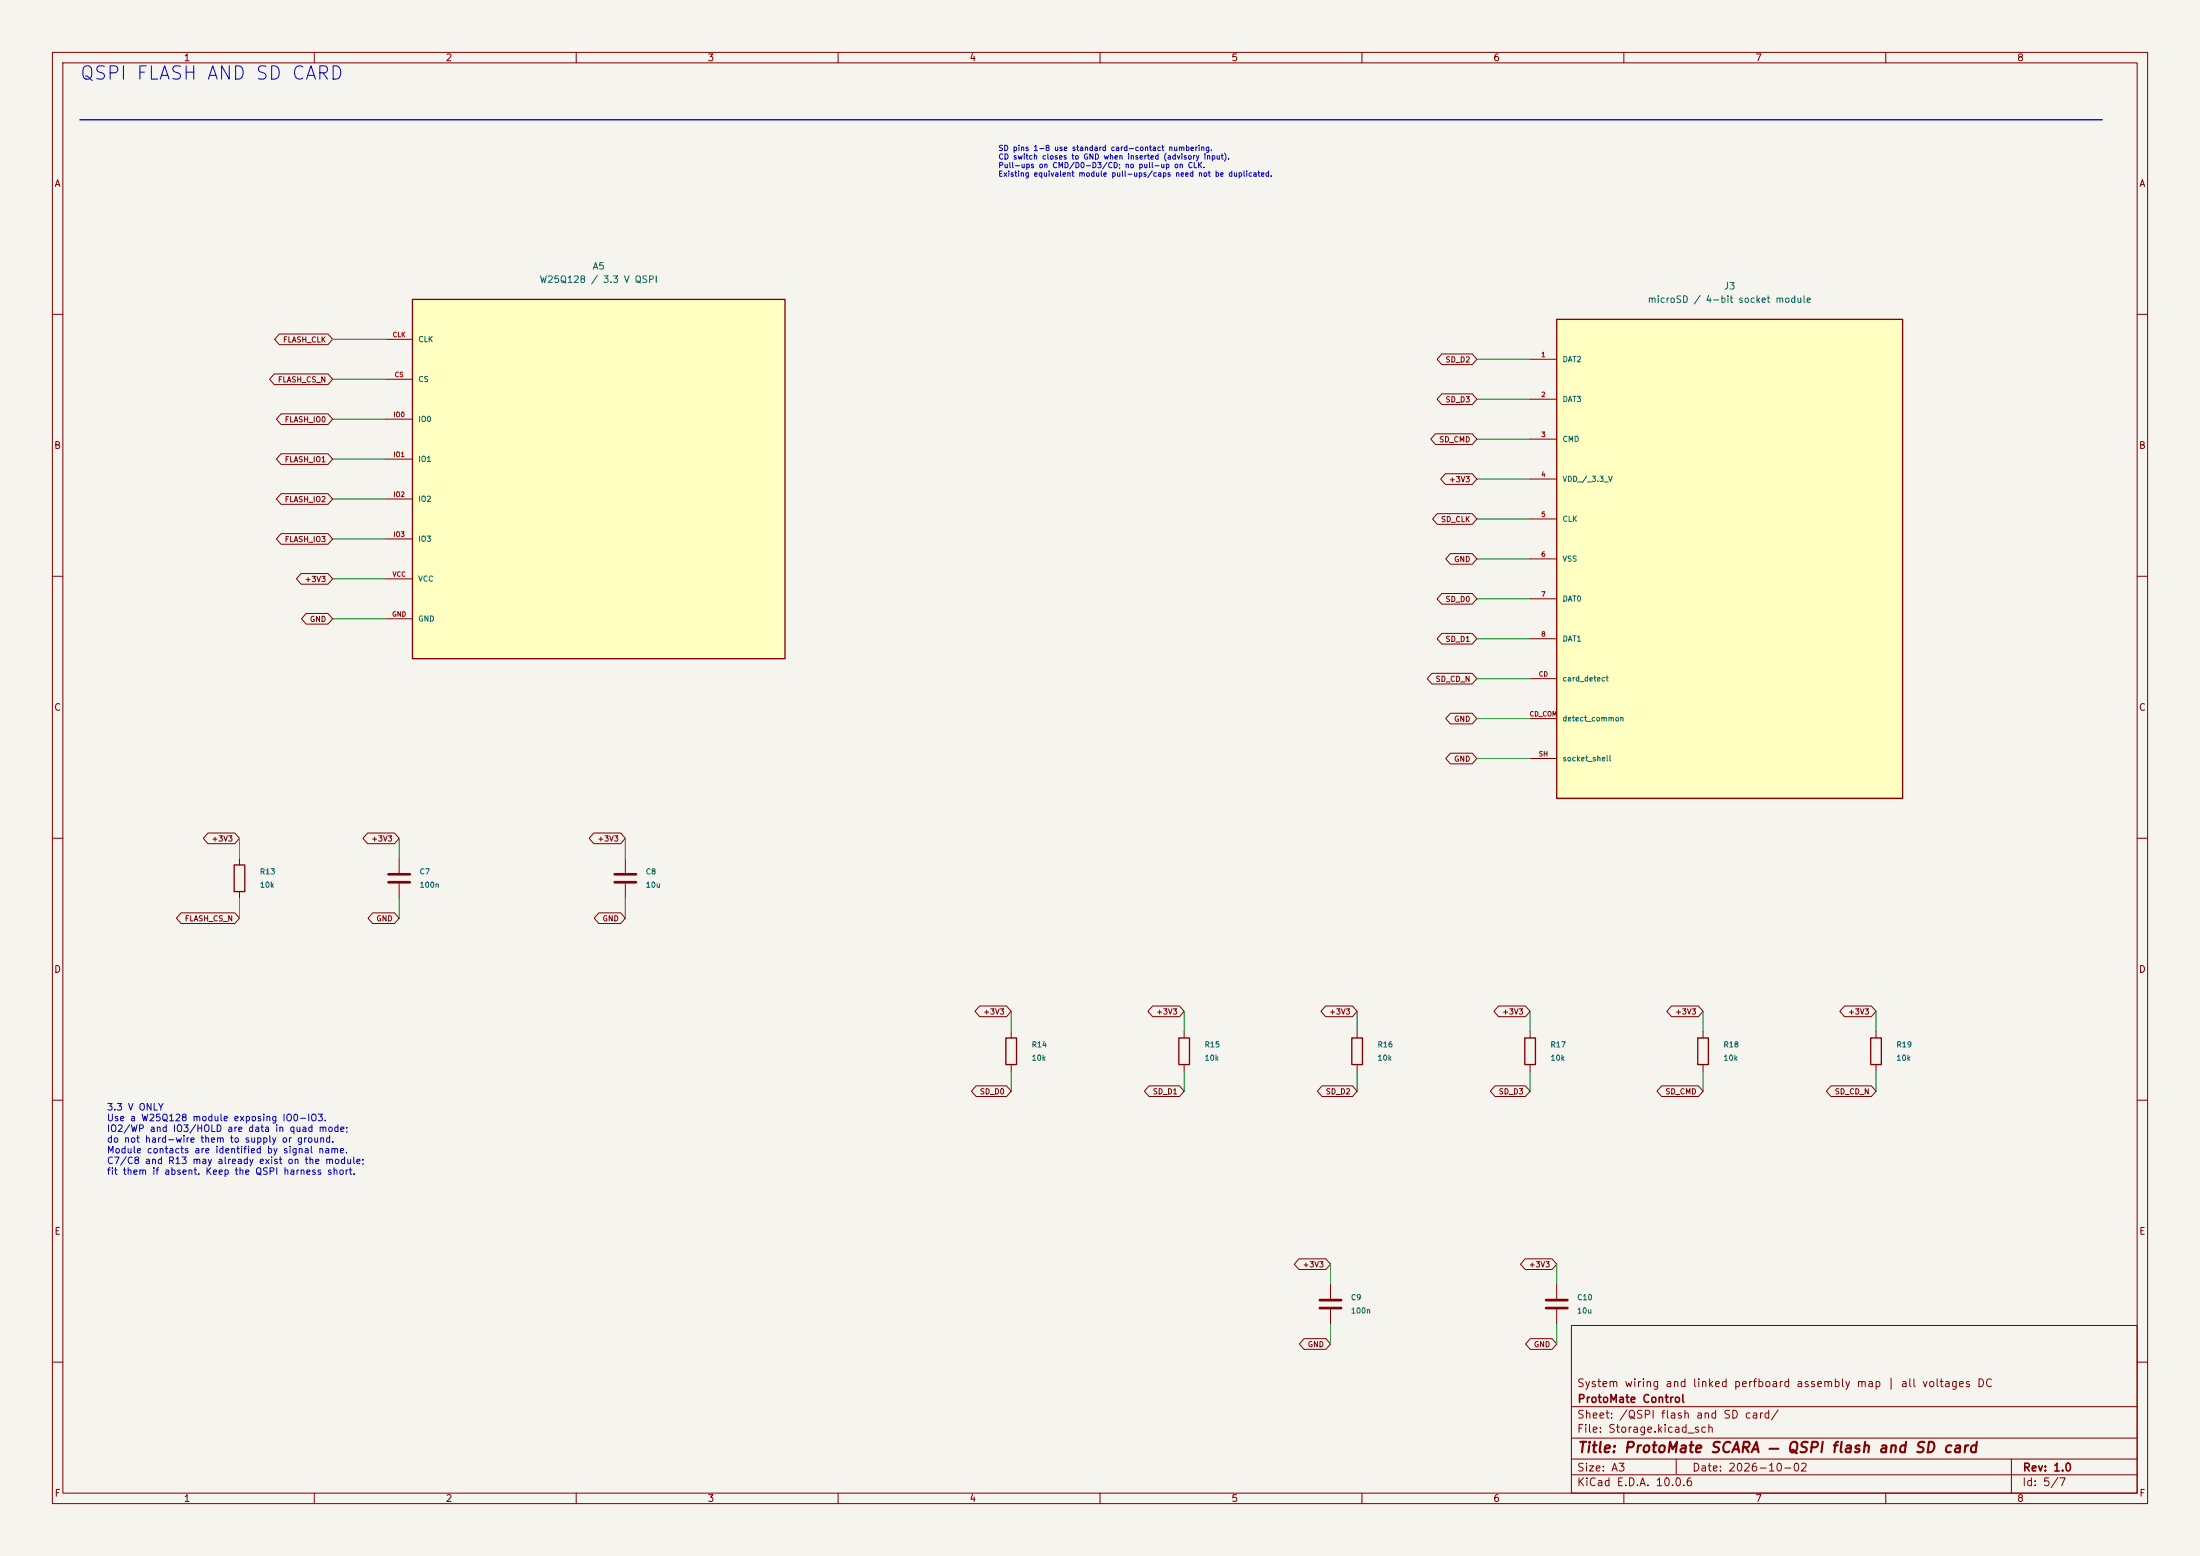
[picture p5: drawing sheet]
(kicad_sch (version 20250114) (generator "eeschema") (paper "A3") (title_block (title "ProtoMate SCARA — QSPI flash and SD card") (date "2026-10-02") (rev "1.0") (company "ProtoMate Control") (comment 1 "Wiring schematic | no PCB | all voltages DC"))
(lib_symbols
(symbol "ProtoMate:C"
  (pin_numbers (hide yes))
  (pin_names
   (offset 0.254))
  (exclude_from_sim no)
  (in_bom yes)
  (on_board yes)
  (in_pos_files yes)
  (duplicate_pin_numbers_are_jumpers no)
  (property "Reference" "C" (at 0.635 2.54 0) (show_name no) (do_not_autoplace no) (effects (font (size 1.27 1.27)) (justify left)))
  (property "Value" "C" (at 0.635 -2.54 0) (show_name no) (do_not_autoplace no) (effects (font (size 1.27 1.27)) (justify left)))
  (property "Footprint" "" (at 0.9652 -3.81 0) (show_name no) (do_not_autoplace no) (hide yes) (effects (font (size 1.27 1.27))))
  (property "Datasheet" "" (at 0 0 0) (show_name no) (do_not_autoplace no) (hide yes) (effects (font (size 1.27 1.27))))
  (property "Description" "Unpolarized capacitor" (at 0 0 0) (show_name no) (do_not_autoplace no) (hide yes) (effects (font (size 1.27 1.27))))
  (symbol "C_0_1"
   (polyline (pts (xy -2.032 0.762) (xy 2.032 0.762)) (stroke (width 0.508) (type default)) (fill (type none)))
   (polyline (pts (xy -2.032 -0.762) (xy 2.032 -0.762)) (stroke (width 0.508) (type default)) (fill (type none))))
  (symbol "C_1_1"
   (pin passive line (at 0 3.81 270) (length 2.794) (name "" (effects (font (size 1.27 1.27)))) (number "1" (effects (font (size 1.27 1.27)))))
   (pin passive line (at 0 -3.81 90) (length 2.794) (name "" (effects (font (size 1.27 1.27)))) (number "2" (effects (font (size 1.27 1.27))))))
  (embedded_fonts no))
(symbol "ProtoMate:Flash_Module" (pin_names (offset 1.016)) (exclude_from_sim no) (in_bom yes) (on_board no) (property "Reference" "U" (at 0 40.64 0) (effects (font (size 1.27 1.27))))(property "Value" "W25Q128 / 3.3 V QSPI module" (at 0 38.1 0) (effects (font (size 1.27 1.27))))(property "Footprint" "" (at 0 0 0) (effects (font (size 1.27 1.27)) (hide yes)))(property "Datasheet" "" (at 0 0 0) (effects (font (size 1.27 1.27)) (hide yes)))(property "Description" "Module contacts identified by signal. Use a 3.3 V W25Q128 variant with all four IO lines exposed, not a 1.8 V device or SPI-only breakout." (at 0 0 0) (effects (font (size 1.27 1.27)) (hide yes)))(symbol "Flash_Module_0_1" (rectangle (start -35.56 34.29) (end 35.56 -34.29) (stroke (width 0.254) (type default)) (fill (type background))))(symbol "Flash_Module_1_1" (pin input line (at -40.64 26.67 0) (length 5.08) (name "CLK" (effects (font (size 1.016 1.016)))) (number "CLK" (effects (font (size 0.889 0.889)))))(pin input line (at -40.64 19.05 0) (length 5.08) (name "CS" (effects (font (size 1.016 1.016)))) (number "CS" (effects (font (size 0.889 0.889)))))(pin bidirectional line (at -40.64 11.43 0) (length 5.08) (name "IO0" (effects (font (size 1.016 1.016)))) (number "IO0" (effects (font (size 0.889 0.889)))))(pin bidirectional line (at -40.64 3.81 0) (length 5.08) (name "IO1" (effects (font (size 1.016 1.016)))) (number "IO1" (effects (font (size 0.889 0.889)))))(pin bidirectional line (at -40.64 -3.81 0) (length 5.08) (name "IO2" (effects (font (size 1.016 1.016)))) (number "IO2" (effects (font (size 0.889 0.889)))))(pin bidirectional line (at -40.64 -11.43 0) (length 5.08) (name "IO3" (effects (font (size 1.016 1.016)))) (number "IO3" (effects (font (size 0.889 0.889)))))(pin power_in line (at -40.64 -19.05 0) (length 5.08) (name "VCC" (effects (font (size 1.016 1.016)))) (number "VCC" (effects (font (size 0.889 0.889)))))(pin passive line (at -40.64 -26.67 0) (length 5.08) (name "GND" (effects (font (size 1.016 1.016)))) (number "GND" (effects (font (size 0.889 0.889)))))))
(symbol "ProtoMate:R"
  (pin_numbers (hide yes))
  (pin_names
   (offset 0))
  (exclude_from_sim no)
  (in_bom yes)
  (on_board yes)
  (in_pos_files yes)
  (duplicate_pin_numbers_are_jumpers no)
  (property "Reference" "R" (at 2.032 0 90) (show_name no) (do_not_autoplace no) (effects (font (size 1.27 1.27))))
  (property "Value" "R" (at 0 0 90) (show_name no) (do_not_autoplace no) (effects (font (size 1.27 1.27))))
  (property "Footprint" "" (at -1.778 0 90) (show_name no) (do_not_autoplace no) (hide yes) (effects (font (size 1.27 1.27))))
  (property "Datasheet" "" (at 0 0 0) (show_name no) (do_not_autoplace no) (hide yes) (effects (font (size 1.27 1.27))))
  (property "Description" "Resistor" (at 0 0 0) (show_name no) (do_not_autoplace no) (hide yes) (effects (font (size 1.27 1.27))))
  (symbol "R_0_1"
   (rectangle (start -1.016 -2.54) (end 1.016 2.54) (stroke (width 0.254) (type default)) (fill (type none))))
  (symbol "R_1_1"
   (pin passive line (at 0 3.81 270) (length 1.27) (name "" (effects (font (size 1.27 1.27)))) (number "1" (effects (font (size 1.27 1.27)))))
   (pin passive line (at 0 -3.81 90) (length 1.27) (name "" (effects (font (size 1.27 1.27)))) (number "2" (effects (font (size 1.27 1.27))))))
  (embedded_fonts no))
(symbol "ProtoMate:SD_Module" (pin_names (offset 1.016)) (exclude_from_sim no) (in_bom yes) (on_board no) (property "Reference" "U" (at 0 52.07 0) (effects (font (size 1.27 1.27))))(property "Value" "microSD / native 4-bit interface" (at 0 49.53 0) (effects (font (size 1.27 1.27))))(property "Footprint" "" (at 0 0 0) (effects (font (size 1.27 1.27)) (hide yes)))(property "Datasheet" "" (at 0 0 0) (effects (font (size 1.27 1.27)) (hide yes)))(property "Description" "Numbers 1-8 are standard card contacts. CD/CD_COM are socket switch terminals, closed when inserted. Use a 3.3 V native SD breakout, no SPI-only level shifters." (at 0 0 0) (effects (font (size 1.27 1.27)) (hide yes)))(symbol "SD_Module_0_1" (rectangle (start -33.02 45.72) (end 33.02 -45.72) (stroke (width 0.254) (type default)) (fill (type background))))(symbol "SD_Module_1_1" (pin bidirectional line (at -38.1 38.1 0) (length 5.08) (name "DAT2" (effects (font (size 1.016 1.016)))) (number "1" (effects (font (size 0.889 0.889)))))(pin bidirectional line (at -38.1 30.48 0) (length 5.08) (name "DAT3" (effects (font (size 1.016 1.016)))) (number "2" (effects (font (size 0.889 0.889)))))(pin bidirectional line (at -38.1 22.86 0) (length 5.08) (name "CMD" (effects (font (size 1.016 1.016)))) (number "3" (effects (font (size 0.889 0.889)))))(pin power_in line (at -38.1 15.24 0) (length 5.08) (name "VDD / 3.3 V" (effects (font (size 1.016 1.016)))) (number "4" (effects (font (size 0.889 0.889)))))(pin input line (at -38.1 7.62 0) (length 5.08) (name "CLK" (effects (font (size 1.016 1.016)))) (number "5" (effects (font (size 0.889 0.889)))))(pin passive line (at -38.1 0 0) (length 5.08) (name "VSS" (effects (font (size 1.016 1.016)))) (number "6" (effects (font (size 0.889 0.889)))))(pin bidirectional line (at -38.1 -7.62 0) (length 5.08) (name "DAT0" (effects (font (size 1.016 1.016)))) (number "7" (effects (font (size 0.889 0.889)))))(pin bidirectional line (at -38.1 -15.24 0) (length 5.08) (name "DAT1" (effects (font (size 1.016 1.016)))) (number "8" (effects (font (size 0.889 0.889)))))(pin passive line (at -38.1 -22.86 0) (length 5.08) (name "card detect" (effects (font (size 1.016 1.016)))) (number "CD" (effects (font (size 0.889 0.889)))))(pin passive line (at -38.1 -30.48 0) (length 5.08) (name "detect common" (effects (font (size 1.016 1.016)))) (number "CD_COM" (effects (font (size 0.889 0.889)))))(pin passive line (at -38.1 -38.1 0) (length 5.08) (name "socket shell" (effects (font (size 1.016 1.016)))) (number "SH" (effects (font (size 0.889 0.889))))))))
(text "QSPI FLASH AND SD CARD" (at 15.24 12.7 0) (effects (font (size 2.54 2.54)) (justify left top)))
(polyline (pts (xy 15.24 22.86) (xy 401.32 22.86)) (stroke (width 0.254) (type default)) (fill (type none)))
(symbol (lib_id "ProtoMate:Flash_Module") (at 114.3 91.44 0) (unit 1) (in_bom yes) (on_board no) (dnp no) (property "Reference" "A5" (at 114.3 50.8 0) (effects (font (size 1.27 1.27))))(property "Value" "W25Q128 / 3.3 V QSPI" (at 114.3 53.34 0) (effects (font (size 1.27 1.27))))(property "Footprint" "" (at 114.3 91.44 0) (effects (font (size 1.27 1.27)) (hide yes))))
(wire (pts (xy 73.66 64.77) (xy 63.5 64.77)) (stroke (width 0) (type default)))
(global_label "FLASH_CLK" (shape bidirectional) (at 63.5 64.77 0) (effects (font (size 1.016 1.016)) (justify right)) (property "Intersheetrefs" "${INTERSHEET_REFS}" (at 63.5 64.77 0) (effects (font (size 1.27 1.27)) (hide yes))))
(wire (pts (xy 73.66 72.39) (xy 63.5 72.39)) (stroke (width 0) (type default)))
(global_label "FLASH_CS_N" (shape bidirectional) (at 63.5 72.39 0) (effects (font (size 1.016 1.016)) (justify right)) (property "Intersheetrefs" "${INTERSHEET_REFS}" (at 63.5 72.39 0) (effects (font (size 1.27 1.27)) (hide yes))))
(wire (pts (xy 73.66 80.01) (xy 63.5 80.01)) (stroke (width 0) (type default)))
(global_label "FLASH_IO0" (shape bidirectional) (at 63.5 80.01 0) (effects (font (size 1.016 1.016)) (justify right)) (property "Intersheetrefs" "${INTERSHEET_REFS}" (at 63.5 80.01 0) (effects (font (size 1.27 1.27)) (hide yes))))
(wire (pts (xy 73.66 87.63) (xy 63.5 87.63)) (stroke (width 0) (type default)))
(global_label "FLASH_IO1" (shape bidirectional) (at 63.5 87.63 0) (effects (font (size 1.016 1.016)) (justify right)) (property "Intersheetrefs" "${INTERSHEET_REFS}" (at 63.5 87.63 0) (effects (font (size 1.27 1.27)) (hide yes))))
(wire (pts (xy 73.66 95.25) (xy 63.5 95.25)) (stroke (width 0) (type default)))
(global_label "FLASH_IO2" (shape bidirectional) (at 63.5 95.25 0) (effects (font (size 1.016 1.016)) (justify right)) (property "Intersheetrefs" "${INTERSHEET_REFS}" (at 63.5 95.25 0) (effects (font (size 1.27 1.27)) (hide yes))))
(wire (pts (xy 73.66 102.87) (xy 63.5 102.87)) (stroke (width 0) (type default)))
(global_label "FLASH_IO3" (shape bidirectional) (at 63.5 102.87 0) (effects (font (size 1.016 1.016)) (justify right)) (property "Intersheetrefs" "${INTERSHEET_REFS}" (at 63.5 102.87 0) (effects (font (size 1.27 1.27)) (hide yes))))
(wire (pts (xy 73.66 110.49) (xy 63.5 110.49)) (stroke (width 0) (type default)))
(global_label "+3V3" (shape bidirectional) (at 63.5 110.49 0) (effects (font (size 1.016 1.016)) (justify right)) (property "Intersheetrefs" "${INTERSHEET_REFS}" (at 63.5 110.49 0) (effects (font (size 1.27 1.27)) (hide yes))))
(wire (pts (xy 73.66 118.11) (xy 63.5 118.11)) (stroke (width 0) (type default)))
(global_label "GND" (shape bidirectional) (at 63.5 118.11 0) (effects (font (size 1.016 1.016)) (justify right)) (property "Intersheetrefs" "${INTERSHEET_REFS}" (at 63.5 118.11 0) (effects (font (size 1.27 1.27)) (hide yes))))
(symbol (lib_id "ProtoMate:C") (at 76.2 167.64 0) (unit 1) (in_bom yes) (on_board no) (dnp no) (property "Reference" "C7" (at 80.01 166.37 0) (effects (font (size 1.016 1.016)) (justify left)))(property "Value" "100n" (at 80.01 168.91 0) (effects (font (size 1.016 1.016)) (justify left)))(property "Footprint" "" (at 76.2 167.64 0) (effects (font (size 1.27 1.27)) (hide yes))))
(wire (pts (xy 76.2 163.83) (xy 76.2 160.02)) (stroke (width 0) (type default)))
(global_label "+3V3" (shape bidirectional) (at 76.2 160.02 0) (effects (font (size 1.016 1.016)) (justify right)) (property "Intersheetrefs" "${INTERSHEET_REFS}" (at 76.2 160.02 0) (effects (font (size 1.27 1.27)) (hide yes))))
(wire (pts (xy 76.2 171.45) (xy 76.2 175.26)) (stroke (width 0) (type default)))
(global_label "GND" (shape bidirectional) (at 76.2 175.26 0) (effects (font (size 1.016 1.016)) (justify right)) (property "Intersheetrefs" "${INTERSHEET_REFS}" (at 76.2 175.26 0) (effects (font (size 1.27 1.27)) (hide yes))))
(symbol (lib_id "ProtoMate:C") (at 119.38 167.64 0) (unit 1) (in_bom yes) (on_board no) (dnp no) (property "Reference" "C8" (at 123.19 166.37 0) (effects (font (size 1.016 1.016)) (justify left)))(property "Value" "10u" (at 123.19 168.91 0) (effects (font (size 1.016 1.016)) (justify left)))(property "Footprint" "" (at 119.38 167.64 0) (effects (font (size 1.27 1.27)) (hide yes))))
(wire (pts (xy 119.38 163.83) (xy 119.38 160.02)) (stroke (width 0) (type default)))
(global_label "+3V3" (shape bidirectional) (at 119.38 160.02 0) (effects (font (size 1.016 1.016)) (justify right)) (property "Intersheetrefs" "${INTERSHEET_REFS}" (at 119.38 160.02 0) (effects (font (size 1.27 1.27)) (hide yes))))
(wire (pts (xy 119.38 171.45) (xy 119.38 175.26)) (stroke (width 0) (type default)))
(global_label "GND" (shape bidirectional) (at 119.38 175.26 0) (effects (font (size 1.016 1.016)) (justify right)) (property "Intersheetrefs" "${INTERSHEET_REFS}" (at 119.38 175.26 0) (effects (font (size 1.27 1.27)) (hide yes))))
(symbol (lib_id "ProtoMate:R") (at 45.72 167.64 0) (unit 1) (in_bom yes) (on_board no) (dnp no) (property "Reference" "R13" (at 49.53 166.37 0) (effects (font (size 1.016 1.016)) (justify left)))(property "Value" "10k" (at 49.53 168.91 0) (effects (font (size 1.016 1.016)) (justify left)))(property "Footprint" "" (at 45.72 167.64 0) (effects (font (size 1.27 1.27)) (hide yes))))
(wire (pts (xy 45.72 163.83) (xy 45.72 160.02)) (stroke (width 0) (type default)))
(global_label "+3V3" (shape bidirectional) (at 45.72 160.02 0) (effects (font (size 1.016 1.016)) (justify right)) (property "Intersheetrefs" "${INTERSHEET_REFS}" (at 45.72 160.02 0) (effects (font (size 1.27 1.27)) (hide yes))))
(wire (pts (xy 45.72 171.45) (xy 45.72 175.26)) (stroke (width 0) (type default)))
(global_label "FLASH_CS_N" (shape bidirectional) (at 45.72 175.26 0) (effects (font (size 1.016 1.016)) (justify right)) (property "Intersheetrefs" "${INTERSHEET_REFS}" (at 45.72 175.26 0) (effects (font (size 1.27 1.27)) (hide yes))))
(symbol (lib_id "ProtoMate:SD_Module") (at 330.2 106.68 0) (unit 1) (in_bom yes) (on_board no) (dnp no) (property "Reference" "J3" (at 330.2 54.61 0) (effects (font (size 1.27 1.27))))(property "Value" "microSD / 4-bit socket module" (at 330.2 57.15 0) (effects (font (size 1.27 1.27))))(property "Footprint" "" (at 330.2 106.68 0) (effects (font (size 1.27 1.27)) (hide yes))))
(wire (pts (xy 292.1 68.58) (xy 281.94 68.58)) (stroke (width 0) (type default)))
(global_label "SD_D2" (shape bidirectional) (at 281.94 68.58 0) (effects (font (size 1.016 1.016)) (justify right)) (property "Intersheetrefs" "${INTERSHEET_REFS}" (at 281.94 68.58 0) (effects (font (size 1.27 1.27)) (hide yes))))
(wire (pts (xy 292.1 76.2) (xy 281.94 76.2)) (stroke (width 0) (type default)))
(global_label "SD_D3" (shape bidirectional) (at 281.94 76.2 0) (effects (font (size 1.016 1.016)) (justify right)) (property "Intersheetrefs" "${INTERSHEET_REFS}" (at 281.94 76.2 0) (effects (font (size 1.27 1.27)) (hide yes))))
(wire (pts (xy 292.1 83.82) (xy 281.94 83.82)) (stroke (width 0) (type default)))
(global_label "SD_CMD" (shape bidirectional) (at 281.94 83.82 0) (effects (font (size 1.016 1.016)) (justify right)) (property "Intersheetrefs" "${INTERSHEET_REFS}" (at 281.94 83.82 0) (effects (font (size 1.27 1.27)) (hide yes))))
(wire (pts (xy 292.1 91.44) (xy 281.94 91.44)) (stroke (width 0) (type default)))
(global_label "+3V3" (shape bidirectional) (at 281.94 91.44 0) (effects (font (size 1.016 1.016)) (justify right)) (property "Intersheetrefs" "${INTERSHEET_REFS}" (at 281.94 91.44 0) (effects (font (size 1.27 1.27)) (hide yes))))
(wire (pts (xy 292.1 99.06) (xy 281.94 99.06)) (stroke (width 0) (type default)))
(global_label "SD_CLK" (shape bidirectional) (at 281.94 99.06 0) (effects (font (size 1.016 1.016)) (justify right)) (property "Intersheetrefs" "${INTERSHEET_REFS}" (at 281.94 99.06 0) (effects (font (size 1.27 1.27)) (hide yes))))
(wire (pts (xy 292.1 106.68) (xy 281.94 106.68)) (stroke (width 0) (type default)))
(global_label "GND" (shape bidirectional) (at 281.94 106.68 0) (effects (font (size 1.016 1.016)) (justify right)) (property "Intersheetrefs" "${INTERSHEET_REFS}" (at 281.94 106.68 0) (effects (font (size 1.27 1.27)) (hide yes))))
(wire (pts (xy 292.1 114.3) (xy 281.94 114.3)) (stroke (width 0) (type default)))
(global_label "SD_D0" (shape bidirectional) (at 281.94 114.3 0) (effects (font (size 1.016 1.016)) (justify right)) (property "Intersheetrefs" "${INTERSHEET_REFS}" (at 281.94 114.3 0) (effects (font (size 1.27 1.27)) (hide yes))))
(wire (pts (xy 292.1 121.92) (xy 281.94 121.92)) (stroke (width 0) (type default)))
(global_label "SD_D1" (shape bidirectional) (at 281.94 121.92 0) (effects (font (size 1.016 1.016)) (justify right)) (property "Intersheetrefs" "${INTERSHEET_REFS}" (at 281.94 121.92 0) (effects (font (size 1.27 1.27)) (hide yes))))
(wire (pts (xy 292.1 129.54) (xy 281.94 129.54)) (stroke (width 0) (type default)))
(global_label "SD_CD_N" (shape bidirectional) (at 281.94 129.54 0) (effects (font (size 1.016 1.016)) (justify right)) (property "Intersheetrefs" "${INTERSHEET_REFS}" (at 281.94 129.54 0) (effects (font (size 1.27 1.27)) (hide yes))))
(wire (pts (xy 292.1 137.16) (xy 281.94 137.16)) (stroke (width 0) (type default)))
(global_label "GND" (shape bidirectional) (at 281.94 137.16 0) (effects (font (size 1.016 1.016)) (justify right)) (property "Intersheetrefs" "${INTERSHEET_REFS}" (at 281.94 137.16 0) (effects (font (size 1.27 1.27)) (hide yes))))
(wire (pts (xy 292.1 144.78) (xy 281.94 144.78)) (stroke (width 0) (type default)))
(global_label "GND" (shape bidirectional) (at 281.94 144.78 0) (effects (font (size 1.016 1.016)) (justify right)) (property "Intersheetrefs" "${INTERSHEET_REFS}" (at 281.94 144.78 0) (effects (font (size 1.27 1.27)) (hide yes))))
(symbol (lib_id "ProtoMate:R") (at 193.04 200.66 0) (unit 1) (in_bom yes) (on_board no) (dnp no) (property "Reference" "R14" (at 196.85 199.39 0) (effects (font (size 1.016 1.016)) (justify left)))(property "Value" "10k" (at 196.85 201.93 0) (effects (font (size 1.016 1.016)) (justify left)))(property "Footprint" "" (at 193.04 200.66 0) (effects (font (size 1.27 1.27)) (hide yes))))
(wire (pts (xy 193.04 196.85) (xy 193.04 193.04)) (stroke (width 0) (type default)))
(global_label "+3V3" (shape bidirectional) (at 193.04 193.04 0) (effects (font (size 1.016 1.016)) (justify right)) (property "Intersheetrefs" "${INTERSHEET_REFS}" (at 193.04 193.04 0) (effects (font (size 1.27 1.27)) (hide yes))))
(wire (pts (xy 193.04 204.47) (xy 193.04 208.28)) (stroke (width 0) (type default)))
(global_label "SD_D0" (shape bidirectional) (at 193.04 208.28 0) (effects (font (size 1.016 1.016)) (justify right)) (property "Intersheetrefs" "${INTERSHEET_REFS}" (at 193.04 208.28 0) (effects (font (size 1.27 1.27)) (hide yes))))
(symbol (lib_id "ProtoMate:R") (at 226.06 200.66 0) (unit 1) (in_bom yes) (on_board no) (dnp no) (property "Reference" "R15" (at 229.87 199.39 0) (effects (font (size 1.016 1.016)) (justify left)))(property "Value" "10k" (at 229.87 201.93 0) (effects (font (size 1.016 1.016)) (justify left)))(property "Footprint" "" (at 226.06 200.66 0) (effects (font (size 1.27 1.27)) (hide yes))))
(wire (pts (xy 226.06 196.85) (xy 226.06 193.04)) (stroke (width 0) (type default)))
(global_label "+3V3" (shape bidirectional) (at 226.06 193.04 0) (effects (font (size 1.016 1.016)) (justify right)) (property "Intersheetrefs" "${INTERSHEET_REFS}" (at 226.06 193.04 0) (effects (font (size 1.27 1.27)) (hide yes))))
(wire (pts (xy 226.06 204.47) (xy 226.06 208.28)) (stroke (width 0) (type default)))
(global_label "SD_D1" (shape bidirectional) (at 226.06 208.28 0) (effects (font (size 1.016 1.016)) (justify right)) (property "Intersheetrefs" "${INTERSHEET_REFS}" (at 226.06 208.28 0) (effects (font (size 1.27 1.27)) (hide yes))))
(symbol (lib_id "ProtoMate:R") (at 259.08 200.66 0) (unit 1) (in_bom yes) (on_board no) (dnp no) (property "Reference" "R16" (at 262.89 199.39 0) (effects (font (size 1.016 1.016)) (justify left)))(property "Value" "10k" (at 262.89 201.93 0) (effects (font (size 1.016 1.016)) (justify left)))(property "Footprint" "" (at 259.08 200.66 0) (effects (font (size 1.27 1.27)) (hide yes))))
(wire (pts (xy 259.08 196.85) (xy 259.08 193.04)) (stroke (width 0) (type default)))
(global_label "+3V3" (shape bidirectional) (at 259.08 193.04 0) (effects (font (size 1.016 1.016)) (justify right)) (property "Intersheetrefs" "${INTERSHEET_REFS}" (at 259.08 193.04 0) (effects (font (size 1.27 1.27)) (hide yes))))
(wire (pts (xy 259.08 204.47) (xy 259.08 208.28)) (stroke (width 0) (type default)))
(global_label "SD_D2" (shape bidirectional) (at 259.08 208.28 0) (effects (font (size 1.016 1.016)) (justify right)) (property "Intersheetrefs" "${INTERSHEET_REFS}" (at 259.08 208.28 0) (effects (font (size 1.27 1.27)) (hide yes))))
(symbol (lib_id "ProtoMate:R") (at 292.1 200.66 0) (unit 1) (in_bom yes) (on_board no) (dnp no) (property "Reference" "R17" (at 295.91 199.39 0) (effects (font (size 1.016 1.016)) (justify left)))(property "Value" "10k" (at 295.91 201.93 0) (effects (font (size 1.016 1.016)) (justify left)))(property "Footprint" "" (at 292.1 200.66 0) (effects (font (size 1.27 1.27)) (hide yes))))
(wire (pts (xy 292.1 196.85) (xy 292.1 193.04)) (stroke (width 0) (type default)))
(global_label "+3V3" (shape bidirectional) (at 292.1 193.04 0) (effects (font (size 1.016 1.016)) (justify right)) (property "Intersheetrefs" "${INTERSHEET_REFS}" (at 292.1 193.04 0) (effects (font (size 1.27 1.27)) (hide yes))))
(wire (pts (xy 292.1 204.47) (xy 292.1 208.28)) (stroke (width 0) (type default)))
(global_label "SD_D3" (shape bidirectional) (at 292.1 208.28 0) (effects (font (size 1.016 1.016)) (justify right)) (property "Intersheetrefs" "${INTERSHEET_REFS}" (at 292.1 208.28 0) (effects (font (size 1.27 1.27)) (hide yes))))
(symbol (lib_id "ProtoMate:R") (at 325.12 200.66 0) (unit 1) (in_bom yes) (on_board no) (dnp no) (property "Reference" "R18" (at 328.93 199.39 0) (effects (font (size 1.016 1.016)) (justify left)))(property "Value" "10k" (at 328.93 201.93 0) (effects (font (size 1.016 1.016)) (justify left)))(property "Footprint" "" (at 325.12 200.66 0) (effects (font (size 1.27 1.27)) (hide yes))))
(wire (pts (xy 325.12 196.85) (xy 325.12 193.04)) (stroke (width 0) (type default)))
(global_label "+3V3" (shape bidirectional) (at 325.12 193.04 0) (effects (font (size 1.016 1.016)) (justify right)) (property "Intersheetrefs" "${INTERSHEET_REFS}" (at 325.12 193.04 0) (effects (font (size 1.27 1.27)) (hide yes))))
(wire (pts (xy 325.12 204.47) (xy 325.12 208.28)) (stroke (width 0) (type default)))
(global_label "SD_CMD" (shape bidirectional) (at 325.12 208.28 0) (effects (font (size 1.016 1.016)) (justify right)) (property "Intersheetrefs" "${INTERSHEET_REFS}" (at 325.12 208.28 0) (effects (font (size 1.27 1.27)) (hide yes))))
(symbol (lib_id "ProtoMate:R") (at 358.14 200.66 0) (unit 1) (in_bom yes) (on_board no) (dnp no) (property "Reference" "R19" (at 361.95 199.39 0) (effects (font (size 1.016 1.016)) (justify left)))(property "Value" "10k" (at 361.95 201.93 0) (effects (font (size 1.016 1.016)) (justify left)))(property "Footprint" "" (at 358.14 200.66 0) (effects (font (size 1.27 1.27)) (hide yes))))
(wire (pts (xy 358.14 196.85) (xy 358.14 193.04)) (stroke (width 0) (type default)))
(global_label "+3V3" (shape bidirectional) (at 358.14 193.04 0) (effects (font (size 1.016 1.016)) (justify right)) (property "Intersheetrefs" "${INTERSHEET_REFS}" (at 358.14 193.04 0) (effects (font (size 1.27 1.27)) (hide yes))))
(wire (pts (xy 358.14 204.47) (xy 358.14 208.28)) (stroke (width 0) (type default)))
(global_label "SD_CD_N" (shape bidirectional) (at 358.14 208.28 0) (effects (font (size 1.016 1.016)) (justify right)) (property "Intersheetrefs" "${INTERSHEET_REFS}" (at 358.14 208.28 0) (effects (font (size 1.27 1.27)) (hide yes))))
(symbol (lib_id "ProtoMate:C") (at 254 248.92 0) (unit 1) (in_bom yes) (on_board no) (dnp no) (property "Reference" "C9" (at 257.81 247.65 0) (effects (font (size 1.016 1.016)) (justify left)))(property "Value" "100n" (at 257.81 250.19 0) (effects (font (size 1.016 1.016)) (justify left)))(property "Footprint" "" (at 254 248.92 0) (effects (font (size 1.27 1.27)) (hide yes))))
(wire (pts (xy 254 245.11) (xy 254 241.3)) (stroke (width 0) (type default)))
(global_label "+3V3" (shape bidirectional) (at 254 241.3 0) (effects (font (size 1.016 1.016)) (justify right)) (property "Intersheetrefs" "${INTERSHEET_REFS}" (at 254 241.3 0) (effects (font (size 1.27 1.27)) (hide yes))))
(wire (pts (xy 254 252.73) (xy 254 256.54)) (stroke (width 0) (type default)))
(global_label "GND" (shape bidirectional) (at 254 256.54 0) (effects (font (size 1.016 1.016)) (justify right)) (property "Intersheetrefs" "${INTERSHEET_REFS}" (at 254 256.54 0) (effects (font (size 1.27 1.27)) (hide yes))))
(symbol (lib_id "ProtoMate:C") (at 297.18 248.92 0) (unit 1) (in_bom yes) (on_board no) (dnp no) (property "Reference" "C10" (at 300.99 247.65 0) (effects (font (size 1.016 1.016)) (justify left)))(property "Value" "10u" (at 300.99 250.19 0) (effects (font (size 1.016 1.016)) (justify left)))(property "Footprint" "" (at 297.18 248.92 0) (effects (font (size 1.27 1.27)) (hide yes))))
(wire (pts (xy 297.18 245.11) (xy 297.18 241.3)) (stroke (width 0) (type default)))
(global_label "+3V3" (shape bidirectional) (at 297.18 241.3 0) (effects (font (size 1.016 1.016)) (justify right)) (property "Intersheetrefs" "${INTERSHEET_REFS}" (at 297.18 241.3 0) (effects (font (size 1.27 1.27)) (hide yes))))
(wire (pts (xy 297.18 252.73) (xy 297.18 256.54)) (stroke (width 0) (type default)))
(global_label "GND" (shape bidirectional) (at 297.18 256.54 0) (effects (font (size 1.016 1.016)) (justify right)) (property "Intersheetrefs" "${INTERSHEET_REFS}" (at 297.18 256.54 0) (effects (font (size 1.27 1.27)) (hide yes))))
(text "3.3 V ONLY\nUse a W25Q128 module exposing IO0-IO3.\nIO2/WP and IO3/HOLD are data in quad mode;\ndo not hard-wire them to supply or ground.\nModule contacts are identified by signal name.\nC7/C8 and R13 may already exist on the module;\nfit them if absent. Keep the QSPI harness short." (at 20.32 210.82 0) (effects (font (size 1.27 1.27)) (justify left top)))
(text "SD pins 1-8 use standard card-contact numbering.\nCD switch closes to GND when inserted (advisory input).\nPull-ups on CMD/D0-D3/CD; no pull-up on CLK.\nExisting equivalent module pull-ups/caps need not be duplicated." (at 190.5 27.94 0) (effects (font (size 1.016 1.016)) (justify left top)))
(embedded_fonts no))
